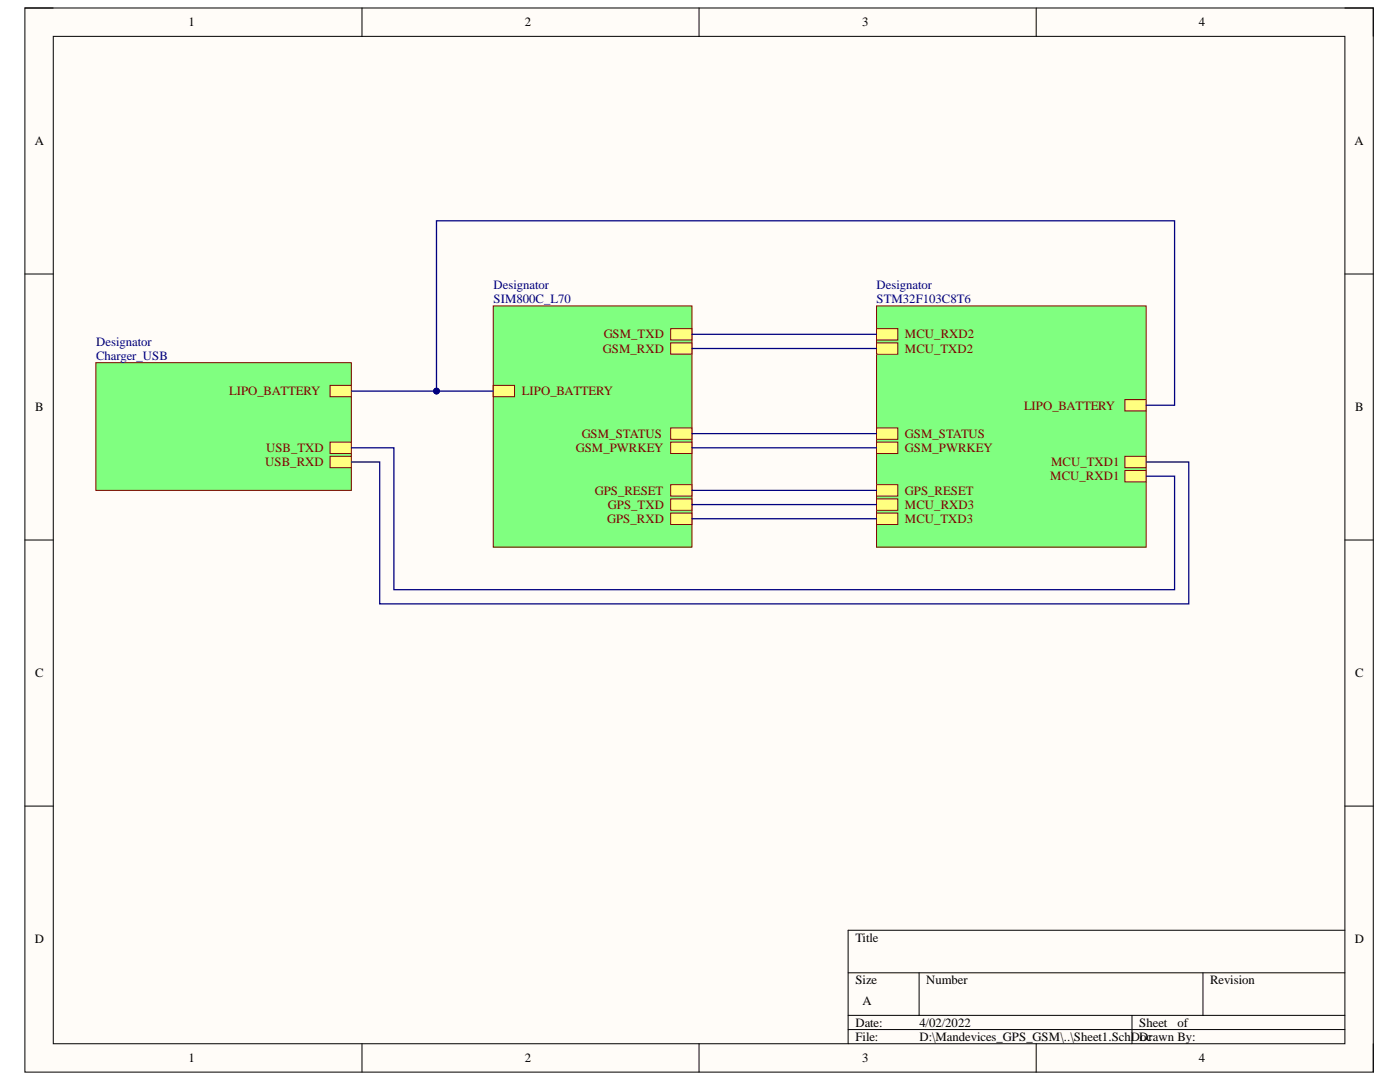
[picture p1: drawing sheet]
<svg xmlns="http://www.w3.org/2000/svg" width="279mm" height="216mm" viewBox="0 0 279 216" stroke-linecap="round" stroke-linejoin="round" font-family="sans-serif">
<path d="M5 1.6h269.1v212.3h-269.1z" fill-rule="evenodd" fill="#fffcf8"/>
<path d="M5 1.6h269.1v212.3h-269.1z" fill="none" stroke="#000" stroke-width=".2"/>
<path d="M10.6 7.3h257.8v201h-257.8z" fill-rule="evenodd" fill="#fffcf8"/>
<g fill="none" stroke="#000" stroke-width=".2">
<path d="M5 1.6h5.6M10.6 7.3h257.8v201h-257.8zM72.2 1.6v5.7M139.5 1.6v5.7M206.8 1.6v5.7M268.4 1.6h5.7v5.7M5 54.7h5.6M268.4 54.7h5.7M5 107.8h5.6M268.4 107.8h5.7M5 160.8h5.6M268.4 160.8h5.7"/>
<path d="M169.3 194.1h99.1M183.4 194.1v8.5M240.1 194.1v8.5M268.4 185.6h-99.1v22.7M72.2 208.3v5.6M139.5 208.3v5.6M169.3 202.6h99.1M169.3 205.4h99.1M206.8 208.3v5.6M225.9 202.6v5.7M274.1 208.3v5.6"/>
</g>
<path d="M98.4 61h39.7v48.2h-39.7z" fill-rule="evenodd" fill="#80ff80"/>
<path d="M98.4 61h39.7v48.2h-39.7z" fill="none" stroke="#800000" stroke-width=".2"/>
<path d="M133.8 65.6h4.3v2.2h-4.3z" fill-rule="evenodd" fill="#ffff80"/>
<path d="M133.8 65.6h4.3v2.2h-4.3z" fill="none" stroke="#800000" stroke-width=".2"/>
<path d="M133.8 68.4h4.3v2.3h-4.3z" fill-rule="evenodd" fill="#ffff80"/>
<path d="M133.8 68.4h4.3v2.3h-4.3z" fill="none" stroke="#800000" stroke-width=".2"/>
<path d="M133.8 85.4h4.3v2.3h-4.3z" fill-rule="evenodd" fill="#ffff80"/>
<path d="M133.8 85.4h4.3v2.3h-4.3z" fill="none" stroke="#800000" stroke-width=".2"/>
<path d="M133.8 88.2h4.3v2.3h-4.3z" fill-rule="evenodd" fill="#ffff80"/>
<path d="M133.8 88.2h4.3v2.3h-4.3z" fill="none" stroke="#800000" stroke-width=".2"/>
<path d="M98.4 76.9h4.3v2.3h-4.3z" fill-rule="evenodd" fill="#ffff80"/>
<path d="M98.4 76.9h4.3v2.3h-4.3z" fill="none" stroke="#800000" stroke-width=".2"/>
<path d="M133.8 99.5h4.3v2.3h-4.3z" fill-rule="evenodd" fill="#ffff80"/>
<path d="M133.8 99.5h4.3v2.3h-4.3z" fill="none" stroke="#800000" stroke-width=".2"/>
<path d="M133.8 102.4h4.3v2.2h-4.3z" fill-rule="evenodd" fill="#ffff80"/>
<path d="M133.8 102.4h4.3v2.2h-4.3z" fill="none" stroke="#800000" stroke-width=".2"/>
<path d="M133.8 96.7h4.3v2.3h-4.3z" fill-rule="evenodd" fill="#ffff80"/>
<path d="M133.8 96.7h4.3v2.3h-4.3z" fill="none" stroke="#800000" stroke-width=".2"/>
<path d="M174.9 61h53.8v48.2h-53.8z" fill-rule="evenodd" fill="#80ff80"/>
<path d="M174.9 61h53.8v48.2h-53.8z" fill="none" stroke="#800000" stroke-width=".2"/>
<path d="M174.9 65.6h4.3v2.2h-4.3z" fill-rule="evenodd" fill="#ffff80"/>
<path d="M174.9 65.6h4.3v2.2h-4.3z" fill="none" stroke="#800000" stroke-width=".2"/>
<path d="M174.9 68.4h4.3v2.3h-4.3z" fill-rule="evenodd" fill="#ffff80"/>
<path d="M174.9 68.4h4.3v2.3h-4.3z" fill="none" stroke="#800000" stroke-width=".2"/>
<path d="M174.9 85.4h4.3v2.3h-4.3z" fill-rule="evenodd" fill="#ffff80"/>
<path d="M174.9 85.4h4.3v2.3h-4.3z" fill="none" stroke="#800000" stroke-width=".2"/>
<path d="M174.9 88.2h4.3v2.3h-4.3z" fill-rule="evenodd" fill="#ffff80"/>
<path d="M174.9 88.2h4.3v2.3h-4.3z" fill="none" stroke="#800000" stroke-width=".2"/>
<path d="M174.9 99.5h4.3v2.3h-4.3z" fill-rule="evenodd" fill="#ffff80"/>
<path d="M174.9 99.5h4.3v2.3h-4.3z" fill="none" stroke="#800000" stroke-width=".2"/>
<path d="M174.9 102.4h4.3v2.3h-4.3z" fill-rule="evenodd" fill="#ffff80"/>
<path d="M174.9 102.4h4.3v2.3h-4.3z" fill="none" stroke="#800000" stroke-width=".2"/>
<path d="M174.9 96.7h4.3v2.3h-4.3z" fill-rule="evenodd" fill="#ffff80"/>
<path d="M174.9 96.7h4.3v2.3h-4.3z" fill="none" stroke="#800000" stroke-width=".2"/>
<path d="M224.5 79.7h4.2v2.3h-4.2z" fill-rule="evenodd" fill="#ffff80"/>
<path d="M224.5 79.7h4.2v2.3h-4.2z" fill="none" stroke="#800000" stroke-width=".2"/>
<path d="M224.5 91.1h4.2v2.2h-4.2z" fill-rule="evenodd" fill="#ffff80"/>
<path d="M224.5 91.1h4.2v2.2h-4.2z" fill="none" stroke="#800000" stroke-width=".2"/>
<path d="M224.5 93.9h4.2v2.3h-4.2z" fill-rule="evenodd" fill="#ffff80"/>
<path d="M224.5 93.9h4.2v2.3h-4.2z" fill="none" stroke="#800000" stroke-width=".2"/>
<path d="M19.1 72.4h51v25.4h-51z" fill-rule="evenodd" fill="#80ff80"/>
<path d="M19.1 72.4h51v25.4h-51z" fill="none" stroke="#800000" stroke-width=".2"/>
<path d="M65.9 76.9h4.2v2.3h-4.2z" fill-rule="evenodd" fill="#ffff80"/>
<path d="M65.9 76.9h4.2v2.3h-4.2z" fill="none" stroke="#800000" stroke-width=".2"/>
<path d="M65.9 88.2h4.2v2.3h-4.2z" fill-rule="evenodd" fill="#ffff80"/>
<path d="M65.9 88.2h4.2v2.3h-4.2z" fill="none" stroke="#800000" stroke-width=".2"/>
<path d="M65.9 91.1h4.2v2.2h-4.2z" fill-rule="evenodd" fill="#ffff80"/>
<path d="M65.9 91.1h4.2v2.2h-4.2z" fill="none" stroke="#800000" stroke-width=".2"/>
<path d="M70.1 78h28.3M138.1 69.5h36.8M138.1 86.5h36.8M138.1 89.4h36.8M138.1 97.8h36.8M138.1 100.7h36.8M138.1 103.5h36.8" fill="none" stroke="#000080" stroke-width=".25"/>
<circle cx="87.1" cy="78" r=".57" fill="#000080"/>
<circle cx="87.1" cy="78" r=".57" fill="none" stroke="#000080" stroke-width=".2"/>
<path d="M87.1 78v-33.9h147.3v36.8h-5.7M138.1 66.7h36.8" fill="none" stroke="#000080" stroke-width=".25"/>
<circle cx="87.1" cy="78" r=".57" fill="#000080"/>
<circle cx="87.1" cy="78" r=".57" fill="none" stroke="#000080" stroke-width=".2"/>
<path d="M70.1 92.2h5.7v28.3h161.4v-28.3h-8.5M70.1 89.4h8.5v28.3h155.8v-22.7h-5.7" fill="none" stroke="#000080" stroke-width=".25"/>
<g font-size="2.5">
<text x="37.6" y="5.2">1</text>
<text x="104.8" y="5.2">2</text>
<text x="172.1" y="5.2">3</text>
<text x="239.3" y="5.2">4</text>
<text x="6.9" y="29">A</text>
<text x="270.3" y="29">A</text>
<text x="7" y="82.1">B</text>
<text x="270.5" y="82.1">B</text>
<text x="7" y="135.1">C</text>
<text x="270.5" y="135.1">C</text>
<text x="6.9" y="188.2">D</text>
<text x="170.7" y="187.9">Title</text>
<text x="270.4" y="188.2">D</text>
<text x="170.7" y="196.4">Size</text>
<text x="184.8" y="196.4">Number</text>
<text x="241.5" y="196.4">Revision</text>
<text x="172.1" y="200.6">A</text>
<text x="170.7" y="204.9">Date:</text>
<text x="170.7" y="207.7">File:</text>
<text x="183.5" y="204.9">4/02/2022</text>
<text x="183.5" y="207.7">D:\Mandevices_GPS_GSM\..\Sheet1.SchDDrawn By:</text>
<text x="227.4" y="204.9">Sheet</text>
<text x="227.5" y="207.7">oc</text>
<text x="235" y="204.9">of</text>
<text x="37.6" y="212">1</text>
<text x="104.8" y="212">2</text>
<text x="172.1" y="212">3</text>
<text x="239.3" y="212">4</text>
</g>
<g font-size="2.5" fill="#000080">
<text x="98.5" y="57.6">Designator</text>
<text x="174.9" y="57.6">Designator</text>
<text x="98.5" y="60.4">SIM800C_L70</text>
<text x="174.9" y="60.4">STM32F103C8T6</text>
<text x="19.2" y="69">Designator</text>
<text x="19.2" y="71.8">Charger_USB</text>
</g>
<g font-size="2.5" fill="#800000">
<text x="120.3" y="70.4">GSM_RXD</text>
<text x="120.5" y="67.5">GSM_TXD</text>
<text x="180.6" y="67.5">MCU_RXD2</text>
<text x="180.6" y="70.4">MCU_TXD2</text>
<text x="45.7" y="78.9">LIPO_BATTERY</text>
<text x="104.2" y="78.9">LIPO_BATTERY</text>
<text x="204.4" y="81.7">LIPO_BATTERY</text>
<text x="116.1" y="87.4">GSM_STATUS</text>
<text x="180.6" y="87.4">GSM_STATUS</text>
<text x="52.9" y="93.1">USB_RXD</text>
<text x="53.1" y="90.2">USB_TXD</text>
<text x="114.9" y="90.2">GSM_PWRKEY</text>
<text x="180.6" y="90.2">GSM_PWRKEY</text>
<text x="209.6" y="95.8">MCU_RXD1</text>
<text x="209.8" y="93.1">MCU_TXD1</text>
<text x="118.7" y="98.7">GPS_RESET</text>
<text x="121.3" y="101.5">GPS_TXD</text>
<text x="180.6" y="101.5">MCU_RXD3</text>
<text x="180.6" y="98.7">GPS_RESET</text>
<text x="121.2" y="104.4">GPS_RXD</text>
<text x="180.6" y="104.4">MCU_TXD3</text>
</g>
</svg>
